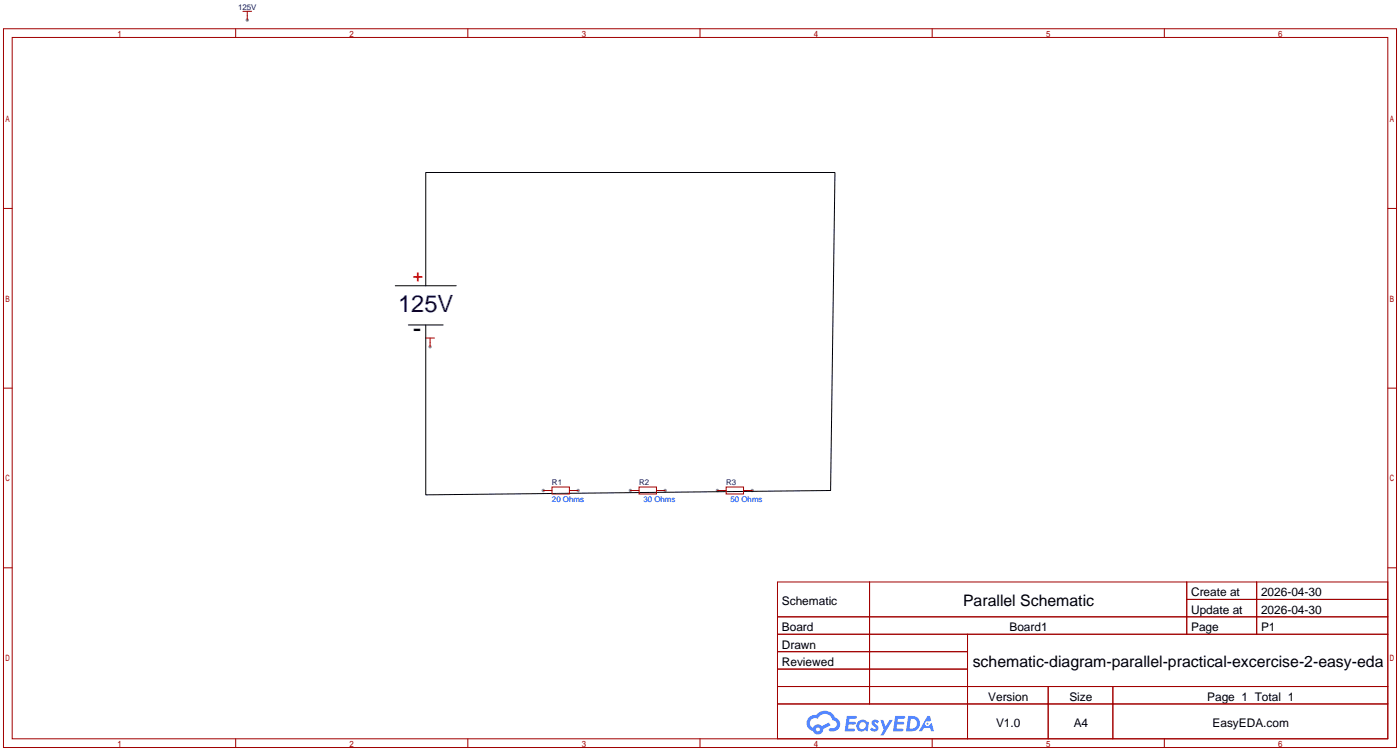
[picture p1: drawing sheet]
<svg xmlns="http://www.w3.org/2000/svg" width="408mm" height="219mm" viewBox="0 0 408 219" stroke-linecap="round" stroke-linejoin="round" font-family="sans-serif">
<g fill="#999">
<circle cx="72.1" cy="5.8" r=".51"/>
<circle cx="125.5" cy="101.1" r=".51"/>
<circle cx="168.7" cy="143" r=".51"/>
<circle cx="158.5" cy="143" r=".51"/>
<circle cx="194.1" cy="143" r=".51"/>
<circle cx="183.9" cy="143" r=".51"/>
<circle cx="219.5" cy="143" r=".51"/>
<circle cx="209.3" cy="143" r=".51"/>
</g>
<g fill="none" stroke="#a10000" stroke-width=".29">
<path d="M1 8.4h406.4v209.5h-406.4zM3.6 10.9h401.3v204.5h-401.3zM68.7 8.4v2.5M136.5 8.4v2.5M204.2 8.4v2.5M271.9 8.4v2.5M339.7 8.4v2.5M1 60.8h2.6M404.9 60.8h2.5M1 113.2h2.6M404.9 113.2h2.5M1 165.5h2.6"/>
<path d="M226.8 169.7h178.1v45.7h-178.1zM226.8 179.8h178.1M253.7 169.7v35.5M346.2 169.7v15.2M346.2 174.8h58.7M366.6 169.7v15.2M404.9 165.5h2.5M226.8 184.9h178.1M226.8 190h55.5M226.8 195.1h55.5M282.3 184.9v30.5M68.7 215.4v2.5"/>
<path d="M136.5 215.4v2.5M204.2 215.4v2.5M226.8 200.2h178.1M226.8 205.2h178.1M271.9 215.4v2.5M305.8 200.2v15.2M324.7 200.2v15.2M339.7 215.4v2.5"/>
</g>
<g fill="#5487ff">
<path d="M254.6 210.1a1.3 1.3 0 0 1 1.8 .3l-.4 .6a.47 .47 0 0 0-.4-.5 .47 .47 0 0 0-.5 .3l.1 .2a1.2 1.2 0 0 1 1 .9 1.2 1.2 0 0 1-.6 1.3 1.61 1.61 0 0 1-1.8-.5l.5-.6 .8 .4a.31 .31 0 0 0 .4-.2 .31 .31 0 0 0-.3-.4 1.12 1.12 0 0 1-.6-1.8z"/>
<path d="M256.8 209.9h.9l.6 2 1.2-2h.9l-2.7 4.5h-.9l1-1.6z"/>
<path d="M247.1 208.7h2.5l.3 .2-.1 .6h-2l-.1 .9h1.6l.4 .4-.4 .4h-1.7l-.2 1.2 1.9 .1 .2 .3-.2 .4h-2.9z"/>
<path d="M261.2 208.7h2.5l.3 .2-.1 .6h-2l-.1 .9h1.6l.4 .4-.4 .4h-1.7l-.2 1.2 1.9 .1 .2 .3-.2 .3-2.9 .1z"/>
<path d="M270.6 208.7h.7l.4 1.4-.7 .3a.75 .75 0 0 0-1.1 .3 .75 .75 0 0 0 .5 1.1 .75 .75 0 0 0 .9-.7l.5-.3 .7 2.4h-.9l-.2-1h-1.9l-.5 1h-.9z"/>
<path d="M265 208.7l-.7 4.5h1.5a2.27 2.27 0 0 0 2.6-2.3 2.27 2.27 0 0 0-2.7-2.2zM265.7 209.5a1.5 1.5 0 0 1 1.8 1.5 1.5 1.5 0 0 1-1.9 1.4h-.3z"/>
<path d="M250.4 210.4a1.67 1.67 0 0 0-.3 2.3 1.67 1.67 0 0 0 2.4 .2l.7 .3 .3-2.5-.2-.2-.5-.1a1.58 1.58 0 0 0-2.4 0zM250.5 211.6a1.05 1.05 0 0 1 2.1 0 1.05 1.05 0 0 1-2.1 0z"/>
<path d="M236 209.1a2.37 2.37 0 0 0 1.2 4 1.54 1.54 0 0 0 1.7 1 1.54 1.54 0 0 0 1.3-1.6l2.1-1.1-.5-.7-2 1a1.57 1.57 0 0 0-2.6 .5 1.5 1.5 0 0 1-.8-2.1 1.5 1.5 0 0 1 2.2-.5 2.27 2.27 0 0 1 2.3-1.4 2.27 2.27 0 0 1 2 1.8 1.23 1.23 0 0 1 1.2 1.5 1.23 1.23 0 0 1-1.8 .8 .47 .47 0 0 0-.5 .4 .47 .47 0 0 0 .4 .5 2.14 2.14 0 0 0 2.7-1.3 2.14 2.14 0 0 0-1.3-2.7 3.4 3.4 0 0 0-5.6-.8l-1 .1zM238 212.7a.6 .6 0 0 1 1.2 0 .6 .6 0 0 1-1.2 0z"/>
<circle cx="270.6" cy="211" r=".28"/>
</g>
<g fill="none" stroke="#a10000" stroke-width=".29">
<path d="M70.9 3.3h2.5M72.1 3.3v2.5M124.2 98.6h2.5M125.5 98.6v2.5M158.5 143h2.5M161 142h5.1v2h-5.1zM166.1 143h2.6M183.9 143h2.5M186.4 142h5.1v2h-5.1zM191.5 143h2.6M209.3 143h2.5M211.8 142h5.1v2h-5.1z"/>
<path d="M216.9 143h2.6"/>
</g>
<path d="M115.3 83.3h17.8M119.1 94.7h10.2M124.2 83.3v-33h119.4l-1.3 92.7-118.1 1.3v-49.6" fill="none" stroke="#000" stroke-width=".29"/>
<text font-size="7.5" x="120.4" y="98.3">-</text>
<text font-size="6.9" fill="#000080" x="116.1" y="90.8">125V</text>
<text font-size="5.2" fill="#f00" x="120.4" y="82.3">+</text>
<g font-size="4.6">
<text x="281" y="176.8">Parallel Schematic</text>
<text x="283.8" y="194.6">schematic-diagram-parallel-practical-excercise-2-easy-eda</text>
</g>
<g font-size="3.5">
<text x="347.5" y="173.9">Create at</text>
<text x="367.9" y="173.9">2026-04-30</text>
<text x="228.1" y="176.4">Schematic</text>
<text x="347.5" y="179">Update at</text>
<text x="367.9" y="179">2026-04-30</text>
<text x="228.1" y="184">Board</text>
<text x="294.5" y="184">Board1</text>
<text x="347.5" y="184">Page</text>
<text x="367.9" y="184">P1</text>
<text x="228.1" y="189.1">Drawn</text>
<text x="228.1" y="194.2">Reviewed</text>
<text x="288.3" y="204.4">Version</text>
<text x="312" y="204.4">Size</text>
<text x="352.2" y="204.4">Page 1 Total 1</text>
<text x="290.6" y="212">V1.0</text>
<text x="313.2" y="212">A4</text>
<text x="353.7" y="212">EasyEDA.com</text>
</g>
<g font-size="2.3" fill="#000080">
<text x="69.4" y="2.8">125V</text>
<text x="161" y="141.3">R1</text>
<text x="186.4" y="141.3">R2</text>
<text x="211.8" y="141.3">R3</text>
</g>
<g font-size="2.3" fill="#00f">
<text x="161" y="146.3">20 Ohms</text>
<text x="187.7" y="146.3">30 Ohms</text>
<text x="213.1" y="146.3">50 Ohms</text>
</g>
</svg>
